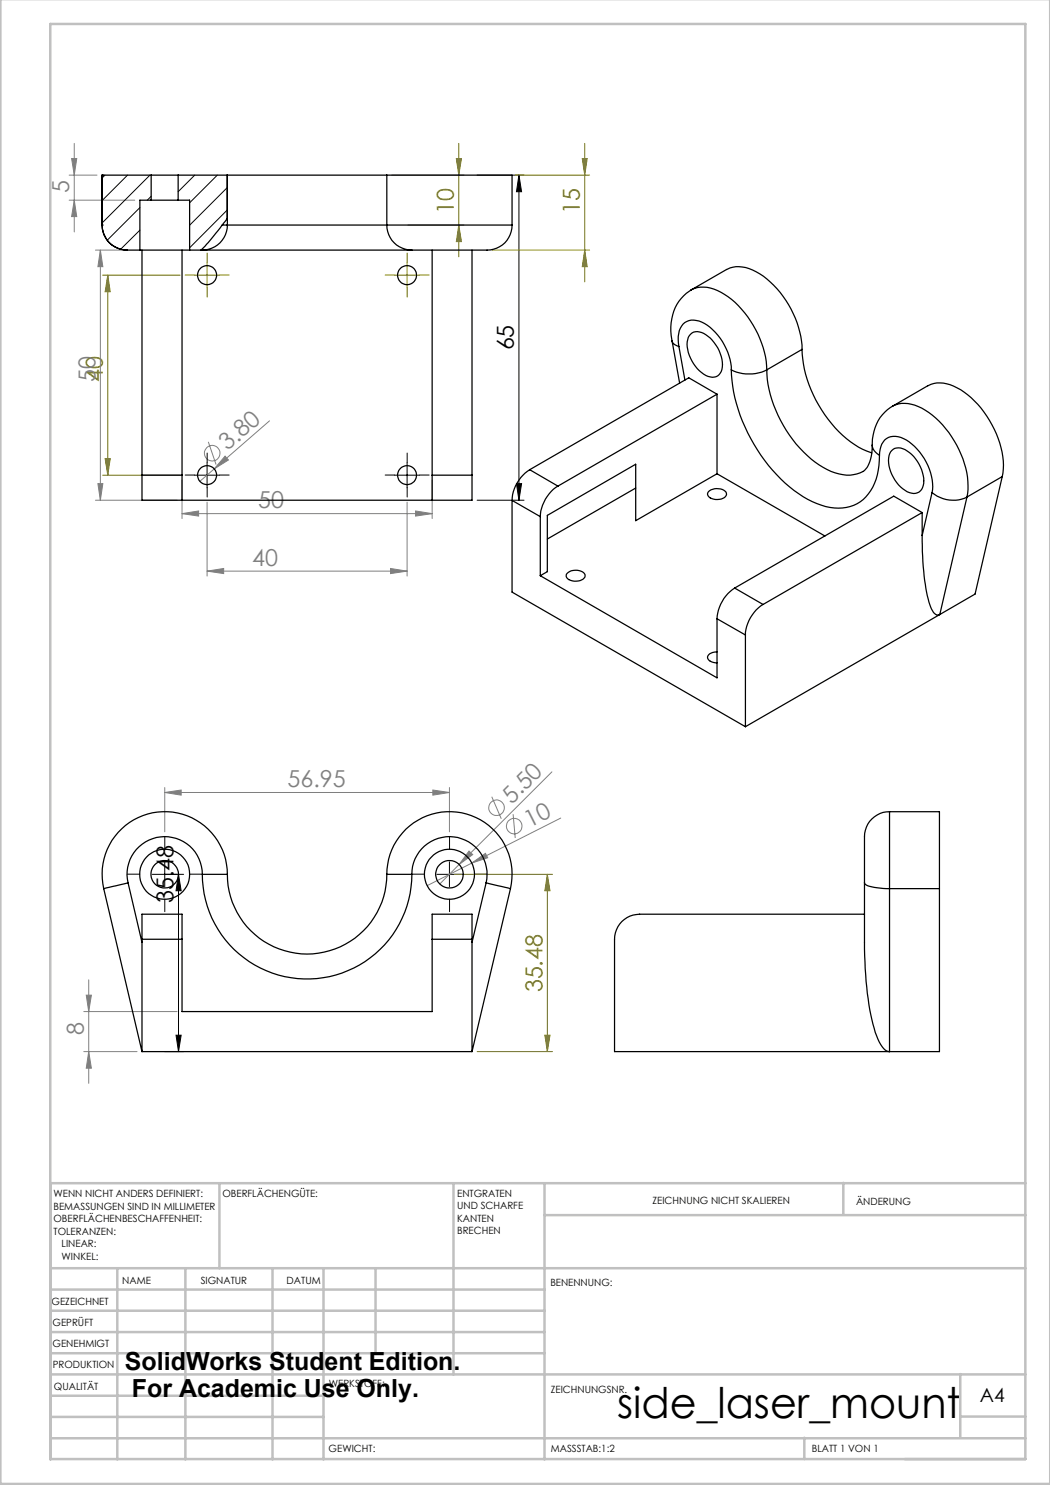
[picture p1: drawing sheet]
<svg xmlns="http://www.w3.org/2000/svg" width="210mm" height="297mm" viewBox="0 0 210 297" stroke-linecap="round" stroke-linejoin="round" font-family="sans-serif">
<g fill="none" stroke="#808080" stroke-width=".2">
<path d="M13.8 35h5.6M14.3 31.7h1l-.4 3.3zM14.9 28.7v17.7M13.8 40h13.2M14.9 40l.4 3.3h-1zM19.1 50h5.3M20.1 50l.5 3.3h-1zM20.1 50v50M19.6 96.7h1l-.5 3.3zM36.4 96v7.7M41.7 88.4l1.5 4.5M45 91.2l.7 .8-2.8 1.8z"/>
<path d="M53.9 84.2l-13.9 12.1M86.4 96v7.7M19.1 100h16.3M36.4 102.7l3.3-.5v1zM36.4 102.7h50M41.4 114.2l3.3-.5v1zM41.4 100.4v14.8M41.4 114.2h40M78.1 113.7l3.3 .5-3.3 .5zM81.4 100.4v14.8M83.1 102.2l3.3 .5-3.3 .5zM32.9 158.5l3.3-.5v1z"/>
<path d="M32.9 157.5v8.9M32.9 158.5h57M86.6 158l3.3 .5-3.3 .5zM89.9 157.5v8.9M98.4 159.3l1.9 4.5M110.4 154.4l-18.6 18.5M91.8 172.9l-3.9 3.9M93.8 170.2l.7 .7-2.7 2zM94.4 172.6l2.7-1.9 .4 .9zM94.4 172.6l-9 4.5M102.6 162.8l.4 4.8M112.1 163.6l-17.7 9"/>
<path d="M17.3 199h1l-.6 3.3zM17.7 196v20.7M16.8 202.3h18.6M16.8 210.3h10.6M17.7 210.3l.6 3.3h-1z"/>
<circle cx="42.4" cy="90.6" r="1.54"/>
<circle cx="99.3" cy="161.6" r="1.56"/>
<circle cx="102.8" cy="165.2" r="1.55"/>
</g>
<g fill="none" stroke="#000" stroke-width=".2">
<path d="M95.4 35h9.4M103.8 35l.5 3.3h-1zM103.8 35v65M38.9 95h5M41.4 92.5v5M78.9 95h5M81.4 92.5v5M103.3 96.7h1l-.5 3.3zM95.4 100h9.4M30.4 174.9h6.3M32.9 172.4v4.9M35.7 174.9l.5 3.2h-1z"/>
<path d="M35.7 174.9v35.4M87.4 174.9h5M89.9 172.4v4.9M32.9 210.3h3.8M35.2 207h1l-.5 3.3z"/>
</g>
<g fill="none" stroke="#808000" stroke-width=".2">
<path d="M78.4 35h14.4M91.3 31.7h1l-.5 3.3zM91.8 28.7v22.7M103.1 35h14.8M116.5 31.7h.9l-.5 3.3zM116.9 28.7v27.7M20.5 55h15.5M21.6 55l.4 3.3h-1zM21.6 55v40M38.9 55h5M41.4 52.5v5M78.9 55h5"/>
<path d="M81.4 52.5v5M81.6 45h11.2M91.8 45l.5 3.3h-1zM98.4 50h19.5M116.9 50l.5 3.3h-.9zM20.5 95h15.5M21 91.7h1l-.4 3.3zM90.9 174.9h19.6M109.5 174.9l.5 3.2h-1zM109.5 174.9v35.4M95.4 210.3h15.1M109 207h1l-.5 3.3z"/>
</g>
<g fill="none" stroke="#000" stroke-width=".2" stroke-dasharray="15.2 1.3 1.3 1.3">
<path d="M38.9 95h-1.9M41.4 92.5v-1.9M41.4 97.5v1.9M43.9 95h1.9M78.9 95h-1.9M81.4 92.5v-1.9M81.4 97.5v1.9M83.9 95h1.9M28 174.8h-2.5M33 169.8v-2.5M33 179.8v2.5M38 174.8h2.5"/>
<path d="M84.9 174.8h-2.5M89.9 169.8v-2.5M89.9 179.8v2.5M94.9 174.8h2.5"/>
</g>
<path d="M38.9 55h-1.9M41.4 52.5v-1.9M41.4 57.5v1.9M43.9 55h1.9M78.9 55h-1.9M81.4 52.5v-1.9M81.4 57.5v1.9M83.9 55h1.9" fill="none" stroke="#808000" stroke-width=".2" stroke-dasharray="15.2 1.3 1.3 1.3"/>
<g fill="none" stroke="#c0c0c0" stroke-width=".5">
<path d="M.1 -.1v296.9h209.9v-296.9M10.1 4.8h195v287h-195zM43.9 236.6v17M90.7 236.6v38.3M108.9 236.6v55.3M168.7 236.6v6.3M205.1 236.6h-195v55.3M10.1 253.6h195M10.1 257.9h98.8M23.5 253.6v38.3M37.1 253.6v38.3M54.5 253.6v38.3"/>
<path d="M64.7 253.6v38.3M75.1 253.6v17M108.9 243h96.2M10.1 270.6h98.8M10.1 266.4h98.8M10.1 262.1h98.8M10.1 279.1h54.6M10.1 274.9h195M192.1 274.8v12.7M10.1 287.7h195M10.1 283.4h54.6M160.9 287.5v4.3"/>
<path d="M192.1 283.3h13"/>
</g>
<path d="M35.7 174.9l.5 3.2h-1zM35.2 207h1l-.5 3.3zM103.8 35l.5 3.3h-1zM103.3 96.7h1l-.5 3.3z" fill="#000"/>
<g fill="#808000">
<path d="M91.8 45l.5 3.3h-1zM91.3 31.7h1l-.5 3.3z"/>
<path d="M109.5 174.9l.5 3.2h-1zM109 207h1l-.5 3.3zM21.6 55l.4 3.3h-1zM21 91.7h1l-.4 3.3zM116.5 31.7h.9l-.5 3.3zM116.9 50l.5 3.3h-.9z"/>
</g>
<g fill="#808080">
<path d="M94.4 172.6l2.7-1.9 .4 .9z"/>
<path d="M45 91.2l.7 .8-2.8 1.8z"/>
<path d="M93.8 170.2l.7 .7-2.7 2z"/>
<path d="M86.6 158l3.3 .5-3.3 .5zM32.9 158.5l3.3-.5v1z"/>
<path d="M36.4 102.7l3.3-.5v1zM83.1 102.2l3.3 .5-3.3 .5zM41.4 114.2l3.3-.5v1zM78.1 113.7l3.3 .5-3.3 .5z"/>
<path d="M19.6 96.7h1l-.5 3.3zM20.1 50l.5 3.3h-1z"/>
<path d="M17.3 199h1l-.6 3.3zM17.7 210.3l.6 3.3h-1zM14.3 31.7h1l-.4 3.3zM14.9 40l.4 3.3h-1z"/>
</g>
<g fill="none" stroke="#000" stroke-width=".25">
<path d="M20.4 35h.1M20.4 35v10M20.4 35h9.8M30.2 35h5.4M30.2 35v5M35.6 35h9.8M35.6 35v5M45.4 35h.1M45.4 35l.1 10M45.5 35h31.9M77.4 35h25v10M77.4 35v10"/>
<path d="M20.4 45a4.9 4.9 0 0 0 5 5M20.4 45a5 5 0 0 0 5 5M20.4 45h.1M25.4 50h2.6M28 50h9.9M28.4 50v45M30.2 40h5.4M30.2 40h-2.2v10M35.6 40h2.3v10M36.4 50v45M37.9 50h2.3M40.2 50h.3"/>
<path d="M40.2 50h.1M40.5 50h41.9M44.4 45h1.1M44.4 45l-2.8 3.5-1.4 1.5M45.4 43.7l-1 1.3M45.5 45a5 5 0 0 1-5 5M45.5 45h31.9M77.4 45a5 5 0 0 0 5 5M77.4 45h25M86.4 50v45M94.4 50v45M102.4 45a5.1 5.1 0 0 1-5.9 5h-14.1"/>
<path d="M138.2 58a9 9 0 0 0-4 9.1l.2 1.1M138.2 58l7.1-4.1a6.1 6.1 0 0 1 5.9 .5 19.3 19.3 0 0 1 9.2 15.5M138.2 58a6.4 6.4 0 0 1 6.7 .9 19.7 19.7 0 0 1 8.5 15.1M134.4 68.2a1.71 1.71 0 0 0 1.4 1.1M134.4 68.2l1.5 8.4M135.8 69.3a5 5 0 0 1 1.1-4.8 4.3 4.3 0 0 1 5.1 1 12.1 12.1 0 0 1 4.3 8.5M135.8 69.3l1.2 6.7M138.1 66.8a2.31 2.31 0 0 1 3.1 .2 7.4 7.4 0 0 1 3.2 6.9 2.03 2.03 0 0 1-3.2 1.2 7.7 7.7 0 0 1-3.8-6.7 2.18 2.18 0 0 1 .7-1.6zM143.4 78.8v16M143.4 78.8l-5.6-3.2-31.9 18.3M143.4 78.8l-31.8 18.4M146.3 74a33 33 0 0 0 14.3 25.3 12 12 0 0 0 9.4 2 8.5 8.5 0 0 0 5.6-7.3l.3-3"/>
<path d="M146.3 74a8.2 8.2 0 0 0 7.1 0M153.4 74a24.9 24.9 0 0 0 11.2 19.5 8.2 8.2 0 0 0 8 .8 5.9 5.9 0 0 0 1.8-4.9 8.8 8.8 0 0 1 4.1-8.2M160.4 69.9a25 25 0 0 0 11.3 19.5l2.6 1.2M160.4 69.9l-7 4.1M28.4 95v5h66v-5M28.4 95h8M36.4 95v5M86.4 95v5M86.4 95h8M105.9 93.9a7.8 7.8 0 0 0-3.5 6.2M105.9 93.9l5.7 3.3M111.6 97.2a7.6 7.6 0 0 0-3.5 6.1"/>
<path d="M127.1 97.6l-17.6 10.2M141.7 98.3a2.66 2.66 0 0 1 3.5 .1 1.15 1.15 0 0 1-1.3 1.5 1.97 1.97 0 0 1-2.4-1.1zM143.4 94.8l-16.3 9.3v-11.3l-17.6 10.3v11.2l-1.4 .8M143.4 94.8l21.6 12.4M174.4 89a2.51 2.51 0 0 0 1.5 2M175.9 91a3.5 3.5 0 0 1 2.2-3.7 6 6 0 0 1 5.3 2.5 10.9 10.9 0 0 1 3 8.7M178.4 90.1a2.31 2.31 0 0 1 3 .1 7.4 7.4 0 0 1 3.2 6.9 2.05 2.05 0 0 1-3.2 1.3 7.5 7.5 0 0 1-3.6-7.2zM178.5 81.2l7.1-4.1a6 6 0 0 1 5.8 .5 19.3 19.3 0 0 1 9.3 16.2l-.3 1.5M178.5 81.2a6.3 6.3 0 0 1 6.6 .9 19.4 19.4 0 0 1 8.5 15.8l-.2 1.5M186.4 98.5a6.5 6.5 0 0 0 7 .9M186.4 98.5l-2 8.6M193.4 99.4l-5.4 23.5"/>
<path d="M200.4 95.3l-7 4.1M200.4 95.3l-5.4 23.5-7 4.1M102.4 100.1v18.3l46.7 26.9M102.4 100.1l5.7 3.2M108.1 103.3v11.8M108.1 115.1l35.3 20.5v-11.8M113.5 114.6a2.45 2.45 0 0 1 3.5 .4 1.47 1.47 0 0 1-1.8 1.2 1.62 1.62 0 0 1-2-1.1zM146.9 117.6a8 8 0 0 0-3.5 6.2M146.9 117.6l5.7 3.3M184.4 107.1a45.4 45.4 0 0 0 1.7 14.3 1.83 1.83 0 0 0 1.6 1.6l.3-.1M184.4 102.5v4.6M184.4 102.5l-31.8 18.4"/>
<path d="M184.4 102.5l-5.6-3.3-31.9 18.4M143.4 130.4a1.84 1.84 0 0 0-1.9 1 1.64 1.64 0 0 0 1.9 1.2M143.4 123.8l5.7 3.2M149.1 127v18.3M152.6 120.9a7.6 7.6 0 0 0-3.5 6.1M188 122.9l-38.9 22.4M20.7 177.7l7.7 32.6M25.6 176.6l-4.9 1.1M25.6 176.6l2.8 11.9M40.5 174.9h5M40.5 174.9a7.5 7.5 0 0 0-8.4-7.5 7.5 7.5 0 0 0-6.5 9.2M40.5 174.9a21 21 0 0 0 20.9 20.9 21 21 0 0 0 21-20.9"/>
<path d="M45.5 174.9a12.5 12.5 0 0 0-14-12.5 12.5 12.5 0 0 0-10.8 15.3M45.5 174.9a15.9 15.9 0 0 0 15.9 15.9 15.9 15.9 0 0 0 16-15.9M77.4 174.9h5M77.4 174.9a12.5 12.5 0 0 1 13.9-12.5 12.5 12.5 0 0 1 10.8 15.3M82.4 174.9a7.5 7.5 0 0 1 8.3-7.5 7.5 7.5 0 0 1 6.5 9.2M97.2 176.6l4.9 1.1M97.2 176.6l-2.8 11.9M102.1 177.7l-7.7 32.6M172.9 176.6v.1a7.7 7.7 0 0 0 4.3 1h.7M172.9 176.6v11.9a59.1 59.1 0 0 0 2.4 18.7 4.8 4.8 0 0 0 2.3 3.1h.3v-32.6M177.9 162.3a5.1 5.1 0 0 0-5 6.1v8.2M177.9 162.3h10v15.4"/>
<path d="M177.9 162.3v15.4M177.9 177.7h10M187.9 177.7v32.6h-65v-22.4a5 5 0 0 1 5-5.1h45M28.4 187.9v-5.1h8v5.1M28.4 187.9v22.4M28.4 187.9h8M36.4 187.9v14.4h50v-14.4M86.4 187.9v-5.1h8v5.1M86.4 187.9h8M94.4 187.9v22.4M28.4 210.3h66"/>
<circle cx="41.4" cy="55" r="1.91"/>
<circle cx="81.4" cy="55" r="1.9"/>
<circle cx="41.4" cy="95" r="1.91"/>
<circle cx="81.4" cy="95" r="1.9"/>
<circle cx="32.9" cy="174.8" r="5"/>
<circle cx="32.9" cy="174.9" r="2.75"/>
<circle cx="89.9" cy="174.8" r="5"/>
<circle cx="89.9" cy="174.8" r="2.74"/>
</g>
<path d="M21 35l-.6 .6M25.5 35l-5.1 5.1M30 35l-9.6 9.6M30.2 39.3l-.7 .7M38.9 35l-3.3 3.3M43.5 35l-5.6 5.6M45.4 37.5l-7.5 7.5M28 41.5l-6.5 6.5M28 46l-3.8 3.8M45.4 42l-7.5 7.6" fill="none" stroke="#000" stroke-width=".2"/>
<text font-size="8.5" x="123.4" y="283.5">side_laser_mount</text>
<g font-size="5">
<text x="25" y="273.9">SolidWorks Student Edition.</text>
<text x="26.4" y="279.4">For Academic Use Only.</text>
</g>
<g font-size="4.7" fill="#808080">
<text x="13.8" y="38.7" transform="rotate(-90 13.8 38.7)">5</text>
<text x="19.1" y="76.5" transform="rotate(-90 19.1 76.5)">50</text>
<text x="45.5" y="90.2" transform="rotate(-41 45.5 90.2)">3.80</text>
<text x="51.6" y="101.7">50</text>
<text x="50.5" y="113.2">40</text>
<text x="57.5" y="157.5">56.95</text>
<text x="102.3" y="160.9" transform="rotate(-45 102.3 160.9)">5.50</text>
<text x="105.9" y="165.6" transform="rotate(-27 105.9 165.6)">10</text>
<text x="16.8" y="206.9" transform="rotate(-90 16.8 206.9)">8</text>
</g>
<g font-size="4.7" fill="#808000">
<text x="90.8" y="42.8" transform="rotate(-90 90.8 42.8)">10</text>
<text x="116" y="42.8" transform="rotate(-90 116 42.8)">15</text>
<text x="20.5" y="76.5" transform="rotate(-90 20.5 76.5)">40</text>
<text x="108.5" y="198.5" transform="rotate(-90 108.5 198.5)">35.48</text>
</g>
<g font-size="4.7">
<text x="102.8" y="70.1" transform="rotate(-90 102.8 70.1)">65</text>
<text x="34.7" y="180.7" transform="rotate(-90 34.7 180.7)">35.48</text>
</g>
<text font-size="3.9" x="196" y="280.4">A4</text>
<g font-size="2">
<text x="10.7" y="239.5">WENN NICHT ANDERS DEFINIERT:</text>
<text x="44.5" y="239.5">OBERFLÄCHENGÜTE:</text>
<text x="91.4" y="239.4">ENTGRATEN</text>
<text x="10.7" y="242">BEMASSUNGEN SIND IN MILLIMETER</text>
<text x="10.7" y="244.5">OBERFLÄCHENBESCHAFFENHEIT:</text>
<text x="91.4" y="241.9">UND SCHARFE</text>
<text x="91.4" y="244.4">KANTEN</text>
<text x="130.5" y="240.8">ZEICHNUNG NICHT SKALIEREN</text>
<text x="171.2" y="241">ÄNDERUNG</text>
<text x="10.7" y="247">TOLERANZEN:</text>
<text x="12.3" y="249.5">LINEAR:</text>
<text x="12.3" y="252">WINKEL:</text>
<text x="91.4" y="246.9">BRECHEN</text>
<text x="24.4" y="256.9">NAME</text>
<text x="40.1" y="256.8">SIGNATUR</text>
<text x="57.3" y="256.8">DATUM</text>
<text x="110.1" y="257.1">BENENNUNG:</text>
<text x="10.3" y="260.9">GEZEICHNET</text>
<text x="10.5" y="269.3">GENEHMIGT</text>
<text x="10.5" y="265.2">GEPRÜFT</text>
<text x="10.6" y="273.6">PRODUKTION</text>
<text x="10.8" y="278">QUALITÄT</text>
<text x="65.8" y="277.4">WERKSTOFF:</text>
<text x="110.2" y="278.5">ZEICHNUNGSNR.</text>
<text x="65.7" y="290.4">GEWICHT:</text>
<text x="110.2" y="290.5">MASSSTAB:1:2</text>
<text x="162.4" y="290.4">BLATT 1 VON 1</text>
</g>
</svg>
